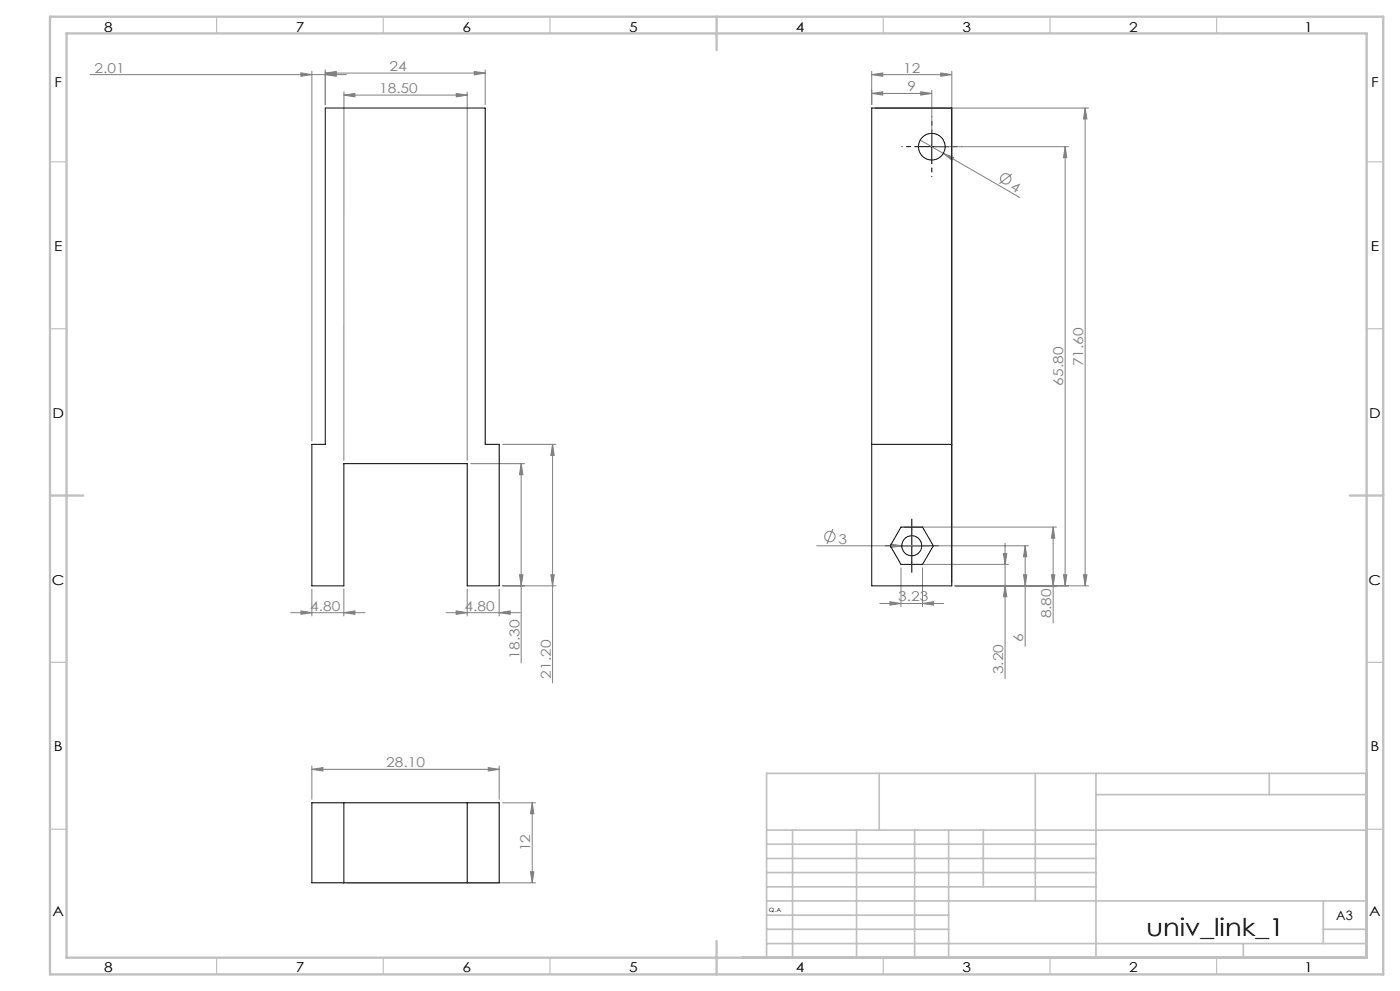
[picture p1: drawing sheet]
<svg xmlns="http://www.w3.org/2000/svg" width="420mm" height="297mm" viewBox="0 0 420 297" stroke-linecap="round" stroke-linejoin="round" font-family="sans-serif">
<g fill="none" stroke="#808080" stroke-width=".3">
<path d="M27.1 22.4h76.8M90.3 21.8l3.3 .6-3.3 .5zM93.6 21.3v110.9M97.6 21.9l3.3-.5v1zM97.6 20.9v10.5M97.6 21.9h48M97.6 22.4l3.3-.6v1.1zM103.2 27.5v110.5M103.2 28.5h37M103.2 28.5l3.3-.5v1zM136.9 28l3.3 .5-3.3 .5zM140.2 27.5v110.5"/>
<path d="M142.3 21.4l3.3 .5-3.3 .5zM145.6 20.9v10.5M261.5 28l3.3-.5v1zM261.5 22.4l3.3-.5v1zM261.5 22.4h24M261.5 21.4v10M261.5 28h18M262.5 32.4h64.1M276.2 27.5l3.3 .5-3.3 .5zM279.5 27v16M282.2 21.9l3.3 .5-3.3 .5zM285.5 21.4v153.2"/>
<path d="M325.5 32.4v143.2M325.5 32.4l.6 3.3h-1.1zM276 42l7 4M280.5 44h40M283 46l3.1 1.2-.5 .8zM283 46l22.9 13.2M303.6 52.1l-3.8 3M319.5 44v131.6M319.5 44l.5 3.3h-.9zM141.1 139h16.3M150.8 133.2h16M156.4 139v59.7"/>
<path d="M156.4 139l.5 3.3h-1zM165.8 133.2v71.5M165.8 133.2l.5 3.3h-1.1zM249.8 158.6l-1.7 4.4M271.3 158h45.6M315.9 158v28.7M315.9 158l.5 3.3h-1zM93.6 176.6v8M103.2 176.6v8M140.2 176.6v8M149.8 176.6v8M150.8 175.6h16"/>
<path d="M155.9 172.3h1l-.5 3.3zM165.2 172.3h1.1l-.5 3.3zM245 163.6h63.5M267.2 163.1l3.3 .5-3.3 .5zM270.3 170.2v11.7M271.3 169.2h31.2M276.8 170.2v11.7M286.5 175.6h40.1M301 165.9h1l-.5 3.3zM301.5 162.8v40.6M301.5 175.6l.5 3.3h-1zM307.1 172.3h.9l-.4 3.3z"/>
<path d="M307.6 163.6v30.1M307.6 163.6l.4 3.3h-.9zM315.4 172.3h1l-.5 3.3zM319.1 172.3h.9l-.5 3.3zM325 172.3h1.1l-.6 3.3zM87.2 183.6h22.3M90.3 183.1l3.3 .5-3.3 .5zM103.2 183.6l3.3-.5v1zM133.8 183.6h22.3M136.8 183.1l3.4 .5-3.4 .5zM149.8 183.6l3.3-.5v1zM263.9 180.9h19.2"/>
<path d="M267 180.3l3.3 .6-3.3 .5zM276.8 180.9l3.3-.6v1.1zM93.6 230.6l3.3-.6v1.1zM93.6 229.5v10.1M93.6 230.6h56.2M146.5 230l3.3 .6-3.3 .5zM149.8 229.5v10.1M150.8 240.6h9.9M159.7 240.6v24M159.7 240.6l.5 3.3h-1.1zM104.2 264.6h56.5M159.1 261.3h1.1l-.5 3.3z"/>
<circle cx="301.7" cy="53.6" r="1.55"/>
<circle cx="248.9" cy="160.8" r="1.56"/>
</g>
<path d="M273.5 158.5v-3M268.5 163.5h-3M273.5 168.5v3M278.5 163.5h3" fill="none" stroke="#000" stroke-width=".3" stroke-dasharray="15.2 1.3 1.3 1.3"/>
<path d="M279.5 39v-4M274.5 44h-4M279.5 49v4M284.5 44h4" fill="none" stroke="#000" stroke-width=".3" stroke-dasharray="15.2 1.3 1.3 1.3" stroke-dashoffset="15.1"/>
<path d="M279.5 39v10M274.5 44h10M273.5 158.6v10M268.5 163.6h10" fill="none" stroke="#000" stroke-width=".3"/>
<g fill="none" stroke="#c0c0c0" stroke-width=".35">
<path d="M65 5v5M115 5v5M165 5v5M265 5v5M315 5v5M365 5v5M15 48.5h5M410 48.5h5M15 98.5h5M410 98.5h5M15 198.5h5M410 198.5h5"/>
<path d="M15 248.5h5M410 248.5h5M65 287v5M115 287v5M165 287v5M265 287v5M315 287v5M365 287v5"/>
</g>
<g fill="none" stroke="#c0c0c0" stroke-width=".5">
<path d="M263.8 231.8v17M310.6 231.8v38.2M328.8 231.8v55.2M328.8 238.2h81.2M380.8 231.8v6.4M410 231.8h-180v55.2M230 248.8h180M230 257.3h98.8M230 253h98.8M237.8 248.8v38.2M257 248.8v38.2M274.4 248.8v38.2"/>
<path d="M284.6 248.8v38.2M295 248.8v17M230 265.8h98.8M230 261.5h98.8M230 278.5h54.6M230 274.3h54.6M230 270h180M397 278.5h13M397 270v12.8M230 282.8h180M373 282.8v4.2"/>
</g>
<path d="M15 5h400v287h-400zM20 10h390v277h-390zM215 5v10M15 148.5h10M405 148.5h10M215 282v10" fill="none" stroke="#c0c0c0" stroke-width=".7"/>
<g fill="#808080">
<path d="M267.2 163.1l3.3 .5-3.3 .5z"/>
<path d="M283 46l3.1 1.2-.5 .8z"/>
<path d="M142.3 21.4l3.3 .5-3.3 .5zM97.6 21.9l3.3-.5v1z"/>
<path d="M90.3 21.8l3.3 .6-3.3 .5zM97.6 22.4l3.3-.6v1.1zM90.3 183.1l3.3 .5-3.3 .5zM103.2 183.6l3.3-.5v1zM136.8 183.1l3.4 .5-3.4 .5zM149.8 183.6l3.3-.5v1zM93.6 230.6l3.3-.6v1.1zM146.5 230l3.3 .6-3.3 .5zM261.5 28l3.3-.5v1zM276.2 27.5l3.3 .5-3.3 .5zM261.5 22.4l3.3-.5v1zM282.2 21.9l3.3 .5-3.3 .5zM267 180.3l3.3 .6-3.3 .5zM276.8 180.9l3.3-.6v1.1z"/>
<path d="M155.9 172.3h1l-.5 3.3zM156.4 139l.5 3.3h-1zM165.2 172.3h1.1l-.5 3.3zM165.8 133.2l.5 3.3h-1.1zM159.1 261.3h1.1l-.5 3.3zM159.7 240.6l.5 3.3h-1.1zM301.5 175.6l.5 3.3h-1zM301 165.9h1l-.5 3.3zM307.1 172.3h.9l-.4 3.3zM307.6 163.6l.4 3.3h-.9zM315.4 172.3h1l-.5 3.3zM315.9 158l.5 3.3h-1zM319.1 172.3h.9l-.5 3.3zM319.5 44l.5 3.3h-.9zM325 172.3h1.1l-.6 3.3zM325.5 32.4l.6 3.3h-1.1z"/>
<path d="M103.2 28.5l3.3-.5v1zM136.9 28l3.3 .5-3.3 .5z"/>
</g>
<g fill="none" stroke="#000" stroke-width=".3">
<path d="M97.6 32.4h48v100.8h4.2v42.4h-9.6v-36.6h-37v36.6h-9.6v-42.4h4zM261.5 32.4h24v143.2h-24zM261.5 133.2h24M270.3 158h6.5l3.2 5.6-3.2 5.6h-6.5l-3.2-5.6zM93.6 240.6h56.2v24h-56.2zM103.2 240.6v24M140.2 240.6v24"/>
<circle cx="279.5" cy="44" r="4"/>
<circle cx="273.5" cy="163.6" r="2.99"/>
</g>
<text font-size="7.4" x="343.9" y="280.5">univ_link_1</text>
<g font-size="4.1">
<text x="31.2" y="9.5">8</text>
<text x="88.7" y="9.5">7</text>
<text x="138.7" y="9.5">6</text>
<text x="188.7" y="9.5">5</text>
<text x="238.7" y="9.5">4</text>
<text x="288.7" y="9.5">3</text>
<text x="338.7" y="9.5">2</text>
<text x="391.2" y="9.5">1</text>
<text x="16.4" y="25.9">F</text>
<text x="411.4" y="25.9">F</text>
<text x="16.2" y="75.2">E</text>
<text x="411.2" y="75.2">E</text>
<text x="15.8" y="125.2">D</text>
<text x="410.8" y="125.2">D</text>
<text x="15.6" y="175.2">C</text>
<text x="410.6" y="175.2">C</text>
<text x="16.2" y="225.2">B</text>
<text x="411.2" y="225.2">B</text>
<text x="15.8" y="274.4">A</text>
<text x="410.8" y="274.4">A</text>
<text x="31.2" y="291.4">8</text>
<text x="88.7" y="291.4">7</text>
<text x="138.7" y="291.4">6</text>
<text x="188.7" y="291.4">5</text>
<text x="238.7" y="291.4">4</text>
<text x="288.7" y="291.4">3</text>
<text x="338.7" y="291.4">2</text>
<text x="391.2" y="291.4">1</text>
</g>
<g font-size="4.1" fill="#808080">
<text x="28.4" y="21.8">2.01</text>
<text x="116.9" y="21.3">24</text>
<text x="271" y="21.8">12</text>
<text x="113.7" y="27.9">18.50</text>
<text x="272.3" y="27.4">9</text>
<text x="302.9" y="56.7" transform="rotate(30 302.9 56.7)">4</text>
<text x="325" y="109.8" transform="rotate(-90 325 109.8)">71.60</text>
<text x="319" y="115.6" transform="rotate(-90 319 115.6)">65.80</text>
<text x="251.5" y="162.9">3</text>
<text x="93.1" y="183">4.80</text>
<text x="139.4" y="183">4.80</text>
<text x="269.5" y="180.3">3.23</text>
<text x="315.4" y="185.4" transform="rotate(-90 315.4 185.4)">8.80</text>
<text x="155.8" y="197.4" transform="rotate(-90 155.8 197.4)">18.30</text>
<text x="307" y="192.4" transform="rotate(-90 307 192.4)">6</text>
<text x="165.2" y="203.4" transform="rotate(-90 165.2 203.4)">21.20</text>
<text x="301" y="202.1" transform="rotate(-90 301 202.1)">3.20</text>
<text x="115.9" y="230">28.10</text>
<text x="159.1" y="255.1" transform="rotate(-90 159.1 255.1)">12</text>
</g>
<text font-size="3.9" x="400.9" y="275.8">A3</text>
<text font-size="1.7" x="230.7" y="273.3">Q.A</text>
</svg>
